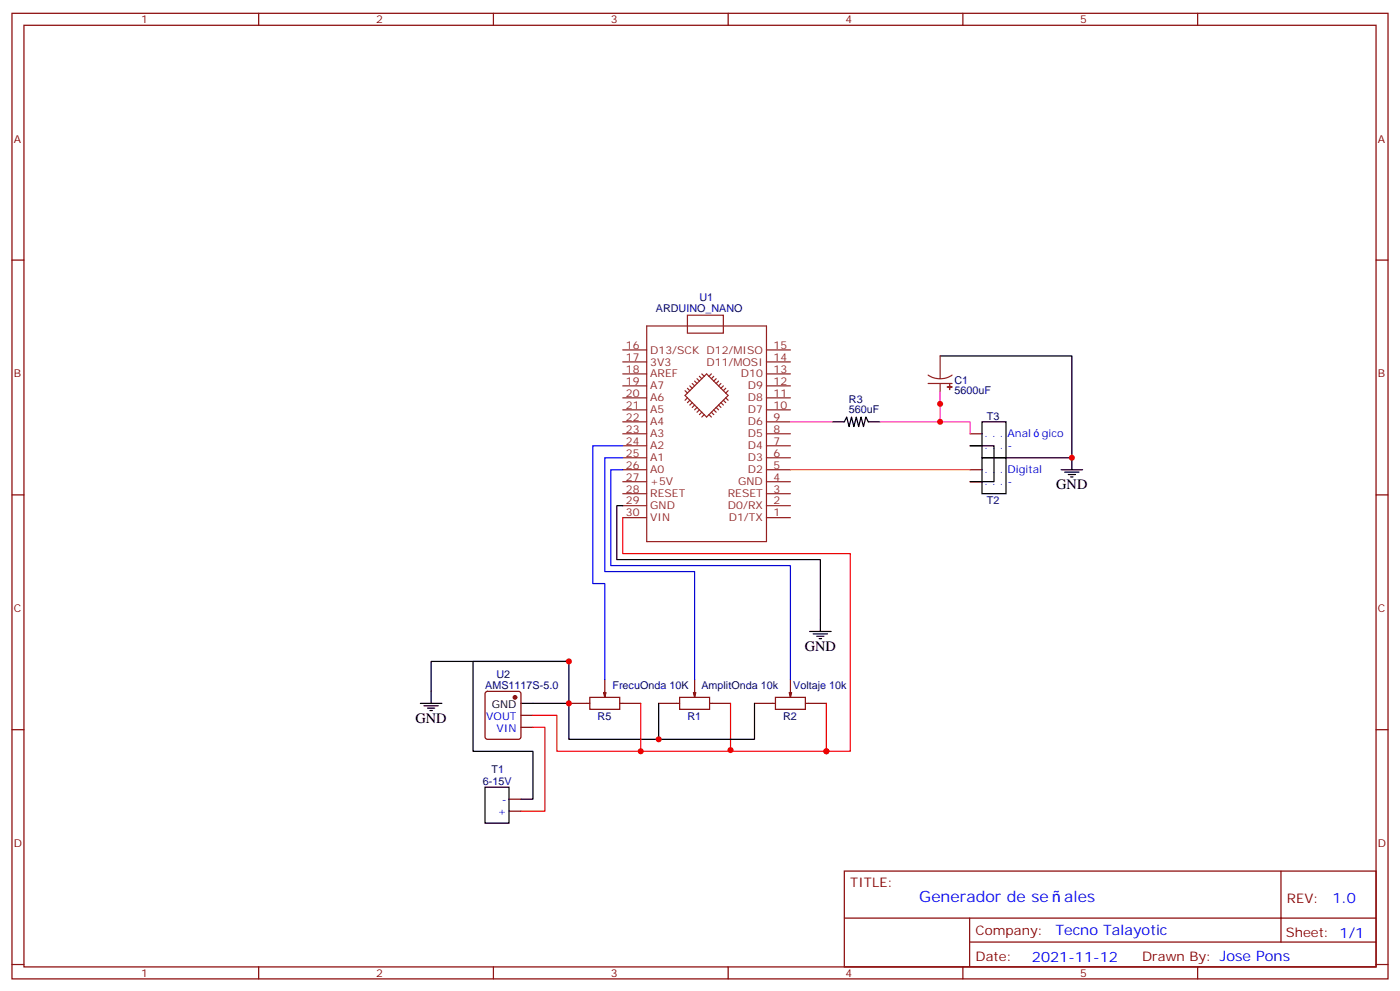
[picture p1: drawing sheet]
<svg xmlns="http://www.w3.org/2000/svg" width="412mm" height="292mm" viewBox="0 0 412 292" stroke-linecap="round" stroke-linejoin="round" font-family="sans-serif">
<g fill="none" stroke="#870000" stroke-width=".35">
<path d="M3.5 3.9h405.4v284.4h-405.4zM7.1 7.4h398.2v277.3h-398.2zM76.2 3.9v3.5M145.3 3.9v3.5M214.5 3.9v3.5M283.6 3.9v3.5M352.8 3.9v3.5M3.5 76.6h3.6M405.3 76.6h3.6M285.8 131.3h3.5M285.8 127.7h3.5M285.8 138.3h3.5"/>
<path d="M3.5 145.7h3.6M285.8 141.9h3.5M405.3 145.7h3.6M3.5 214.9h3.6M143.1 203.8l.5-.2h9.2l.5 .2 .2 .5v12.7l-.3 .5-.4 .2h-9.2l-.5-.2-.2-.5v-12.7zM153.5 214.2h3.5M153.5 210.6h3.5M405.3 214.9h3.6M149.9 238.9h3.6M149.9 235.3h3.6M248.7 256.5h156.6v28.2h-156.6zM377.3 256.5v20.9"/>
<path d="M248.7 270.4h156.5M285.6 277.4h119.6M285.6 270.4v14.1M3.5 284h3.6M76.2 284.7v3.6M145.3 284.7v3.6M214.5 284.7v3.6M283.6 284.7v3.6M352.8 284.7v3.6M405.3 284h3.6"/>
</g>
<g fill="none" stroke="#8c2424" stroke-width=".35">
<path d="M190.5 96h35.3v63.5h-35.3zM202.5 92.8h10.6v5.3h-10.6zM183.4 106.6h7.1M183.4 110.1h7.1M183.4 113.6h7.1M183.4 117.2h7.1M183.4 103h7.1M201.8 116.5l6.3-6.4 6.4 6.4-6.4 6.3zM201.8 115l.7 .7M202.5 114.3l.7 .7M202.5 117.2l-.7 .7M203.2 113.6l.7 .7"/>
<path d="M203.2 117.9l-.7 .7M203.9 112.9l.7 .7M203.9 118.6l-.7 .7M204.6 112.2l.7 .7M204.6 119.3l-.7 .7M205.3 111.5l.7 .7M205.3 120l-.7 .7M206 110.8l.7 .7M206.7 110.1l.7 .7M209.5 110.1l-.7 .7M210.3 110.8l-.8 .7M211 120l.7 .7"/>
<path d="M211 111.5l-.7 .7M211.7 119.3l.7 .7M211.7 112.2l-.7 .7M212.4 118.6l.7 .7M212.4 112.9l-.7 .7M213.1 117.9l.7 .7M213.1 113.6l-.7 .7M213.8 114.3l-.7 .7M213.8 117.2l.7 .7M214.5 115l-.7 .7M225.8 106.6h7M225.8 110.1h7"/>
<path d="M225.8 113.6h7M225.8 117.2h7M225.8 103h7M273.4 110.5l1.7 .8 1.8 .2M273.4 112.9h7.1M276.9 104.8v6.7M276.9 112.9v6M280.5 110.5l-1.7 .8-1.9 .2M183.4 120.7h7.1M183.4 124.2h7.1M183.4 127.7h7.1M183.4 131.3h7.1"/>
<path d="M183.4 134.8h7.1M183.4 138.3h7.1M206 120.7l-.7 .7M206.7 121.4l-.7 .7M207.4 122.1l-.7 .7M208.8 122.1l.7 .7M209.5 121.4l.8 .7M210.3 120.7l.7 .7M225.8 120.7h7M225.8 124.2h7M225.8 127.7h7M225.8 131.3h7"/>
<path d="M225.8 134.8h7M225.8 138.3h7M183.4 141.9h7.1M183.4 145.4h7.1M183.4 148.9h7.1M183.4 152.4h7.1M225.8 141.9h7M225.8 145.4h7M225.8 148.9h7M225.8 152.4h7"/>
</g>
<g fill="#850000" stroke="#850000" stroke-width=".35">
<path d="M204.3 203.9h.7l-.4 1.5z"/>
<path d="M232.5 203.9h.7l-.4 1.5z"/>
<path d="M177.8 203.9h.7l-.3 1.5z"/>
</g>
<path d="M167.6 207.1h6.1M173.7 205.4h8.9v3.5h-8.9zM178.2 200.1v5.3M182.6 207.1h6.1M194 207.1h6.2M200.2 205.4h8.8v3.5h-8.8zM204.6 200.1v5.3M209 207.1h6.2M222.2 207.1h6.2M228.4 205.4h8.8v3.5h-8.8zM232.8 200.1v5.3M237.2 207.1h6.2" fill="none" stroke="#850000" stroke-width=".35"/>
<path d="M183.4 152.4v10.6h67.1v58.2h-7.1M157 214.2h3.5v24.7h-7M157 210.6h7v10.6h51.2v-.3M188.7 207.1v14.1M215.2 207.1v14.1h28.2v-14.1" fill="none" stroke="#f00" stroke-width=".35"/>
<g fill="none" stroke="#000" stroke-width=".35">
<path d="M276.9 104.8h38.8v30h-19.4M245.2 124.2h3.5l.7-1.4 .7 2.8 .7-2.8 .7 2.8 .7-2.8 .7 2.8 .7-2.8 .8 2.8 .7-2.8 .7 1.4h3.5M285.8 131.3h7v10.6h-7M289.3 124.2h7v10.6h-7zM289.3 134.8h7v10.6h-7zM312.6 138.3h6.3M313.6 139h4.3M314.7 139.7h2.1M315.7 134.8v3.5M183.4 148.9h-1.7v15.9h60v21.1M315.4 140.4h.7M167.6 194.8h-40.6v12.3"/>
<path d="M238.5 185.9h6.3M239.5 186.7h4.3M240.6 187.4h2.1M241.3 188.1h.7M123.8 207.1h6.4M124.9 207.8h4.2M125.9 208.5h2.2M126.6 209.2h.8M153.5 207.1h14.1M167.6 207.1v10.6h26.4v-10.6M167.6 207.1v-12.3h-28.3v26.4h17.7v14.1h-3.5M222.2 207.1v10.6h-28.2"/>
<path d="M142.9 231.8h7v10.6h-7z"/>
</g>
<path d="M183.4 138.3h-3.5v28.2h52.9v33.6M183.4 134.8h-5.2v33.5h26.4v31.8M183.4 131.3h-8.8v40.5h3.6v28.3" fill="none" stroke="#00f" stroke-width=".35"/>
<circle cx="151.7" cy="205.4" r=".53" fill="#870000" stroke="#870000" stroke-width=".35"/>
<path d="M232.8 138.3h53" fill="none" stroke="#f90" stroke-width=".35"/>
<g fill="#8c2424" stroke="#8c2424" stroke-width=".35">
<path d="M279 113.9l1.5 .1z"/>
<path d="M279.7 113.3l.1 1.4z"/>
</g>
<path d="M232.8 124.2h12.4M259.3 124.2h26.5v3.5" fill="none" stroke="#f3c" stroke-width=".35"/>
<path d="M276.9 115.4v8.8" fill="none" stroke="#f3f" stroke-width=".35"/>
<g fill="#c00">
<circle cx="194" cy="217.7" r=".88"/>
<circle cx="243.4" cy="221.2" r=".88"/>
<circle cx="167.6" cy="207.1" r=".88"/>
<circle cx="167.6" cy="194.8" r=".88"/>
<circle cx="215.2" cy="220.9" r=".88"/>
<circle cx="188.7" cy="221.2" r=".88"/>
<circle cx="315.7" cy="134.8" r=".88"/>
<circle cx="276.9" cy="118.9" r=".88"/>
<circle cx="276.9" cy="124.2" r=".88"/>
</g>
<g font-size="4.6" fill="#00f">
<text x="270.8" y="265.5">Generador de se</text>
<text x="313.5" y="265.5">ales</text>
</g>
<g font-size="4.2">
<text x="311.1" y="144">GND</text>
<text x="237.1" y="191.6">GND</text>
<text x="122.4" y="212.8">GND</text>
</g>
<g font-size="4.2" fill="#00f">
<text x="392.5" y="265.8">1.0</text>
<text x="310.9" y="275.3">Tecno Talayotic</text>
<text x="304" y="283.1">2021-11-12</text>
</g>
<g font-size="3.9" fill="#800">
<text x="250.5" y="261.1">TITLE:</text>
<text x="379.1" y="265.8">REV:</text>
<text x="287.4" y="275.3">Company:</text>
<text x="378.7" y="275.9">Sheet: 1/1</text>
<text x="287.4" y="283">Date:</text>
<text x="336.4" y="283.1">Drawn By: Jose Pons</text>
</g>
<g font-size="3.2" fill="#800">
<text x="41.6" y="6.9">1</text>
<text x="110.8" y="6.9">2</text>
<text x="179.9" y="6.9">3</text>
<text x="249.1" y="6.9">4</text>
<text x="318.2" y="6.9">5</text>
<text x="4.1" y="42">A</text>
<text x="405.9" y="42">A</text>
<text x="4.1" y="111.2">B</text>
<text x="405.9" y="111.2">B</text>
<text x="4.1" y="180.3">C</text>
<text x="405.9" y="180.3">C</text>
<text x="4.1" y="249.4">D</text>
<text x="405.9" y="249.4">D</text>
<text x="41.6" y="287.7">1</text>
<text x="110.8" y="287.7">2</text>
<text x="179.9" y="287.7">3</text>
<text x="249.1" y="287.7">4</text>
<text x="318.2" y="287.7">5</text>
</g>
<g font-size="3.2" fill="#000080">
<text x="206" y="88.6">U1</text>
<text x="193.2" y="91.8">ARDUINO_NANO</text>
<text x="281.2" y="113">C1</text>
<text x="250.1" y="118.7">R3</text>
<text x="281.2" y="116.2">5600uF</text>
<text x="250.1" y="121.7">560uF</text>
<text x="290.7" y="123.6">T3</text>
<text x="290.7" y="148.3">T2</text>
<text x="142.9" y="203">AMS1117S-5.0</text>
<text x="146.2" y="199.5">U2</text>
<text x="180.4" y="203">FrecuOnda 10K</text>
<text x="206.6" y="203">AmplitOnda 10k</text>
<text x="233.7" y="203">Voltaje 10k</text>
<text x="176" y="211.9">R5</text>
<text x="202.5" y="211.9">R1</text>
<text x="230.7" y="211.9">R2</text>
<text x="144.8" y="227.7">T1</text>
<text x="142.2" y="231.3">6-15V</text>
</g>
<g font-size="3.2" fill="#8d2323">
<text x="184.4" y="106.2">17</text>
<text x="184.4" y="102.7">16</text>
<text x="191.6" y="107.6">3V3</text>
<text x="191.6" y="104.1">D13/SCK D12/MISO</text>
<text x="208.1" y="107.6">D11/MOSI</text>
<text x="227.9" y="106.2">14</text>
<text x="227.9" y="102.7">15</text>
<text x="184.4" y="113.3">19</text>
<text x="184.4" y="109.7">18</text>
<text x="191.6" y="111.2">AREF</text>
<text x="218.2" y="111.2">D10</text>
<text x="227.9" y="109.7">13</text>
<text x="227.9" y="113.3">12</text>
<text x="184.4" y="116.8">20</text>
<text x="191.6" y="114.7">A7</text>
<text x="191.6" y="118.2">A6</text>
<text x="220.3" y="114.7">D9</text>
<text x="220.3" y="118.2">D8</text>
<text x="227.9" y="116.8">11</text>
<text x="184.4" y="120.3">21</text>
<text x="184.4" y="123.9">22</text>
<text x="191.6" y="121.7">A5</text>
<text x="191.6" y="125.3">A4</text>
<text x="220.3" y="121.7">D7</text>
<text x="220.3" y="125.3">D6</text>
<text x="227.9" y="120.3">10</text>
<text x="227.9" y="123.9">9</text>
<text x="184.4" y="127.4">23</text>
<text x="184.4" y="130.9">24</text>
<text x="191.6" y="128.8">A3</text>
<text x="220.3" y="128.8">D5</text>
<text x="227.9" y="127.4">8</text>
<text x="227.9" y="130.9">7</text>
<text x="184.4" y="134.4">25</text>
<text x="184.4" y="138">26</text>
<text x="191.6" y="132.3">A2</text>
<text x="191.6" y="135.9">A1</text>
<text x="220.3" y="132.3">D4</text>
<text x="220.3" y="135.9">D3</text>
<text x="227.9" y="134.4">6</text>
<text x="227.9" y="138">5</text>
<text x="184.4" y="141.5">27</text>
<text x="191.6" y="142.9">+5V</text>
<text x="191.6" y="139.4">A0</text>
<text x="217.4" y="142.9">GND</text>
<text x="220.3" y="139.4">D2</text>
<text x="227.9" y="141.5">4</text>
<text x="184.4" y="148.6">29</text>
<text x="184.4" y="145">28</text>
<text x="191.6" y="150">GND</text>
<text x="191.6" y="146.4">RESET</text>
<text x="214.4" y="146.4">RESET</text>
<text x="214.4" y="150">D0/RX</text>
<text x="227.9" y="145">3</text>
<text x="227.9" y="148.6">2</text>
<text x="184.4" y="152.1">30</text>
<text x="191.6" y="153.5">VIN</text>
<text x="214.7" y="153.5">D1/TX</text>
<text x="227.9" y="152.1">1</text>
</g>
<g font-size="3.2" fill="#00f">
<text x="290" y="128.8">. . . Anal</text>
<text x="306.9" y="128.8">gico</text>
<text x="290" y="132.3">. . . -</text>
<text x="290" y="142.9">. . . -</text>
<text x="290" y="139.4">. . . Digital</text>
<text x="143.2" y="212.1">VOUT</text>
<text x="146.3" y="215.6">VIN</text>
<text x="146.6" y="239.9">+</text>
<text x="147.8" y="236.4">-</text>
</g>
<text font-size="3.2" x="144.9" y="208.5">GND</text>
</svg>
